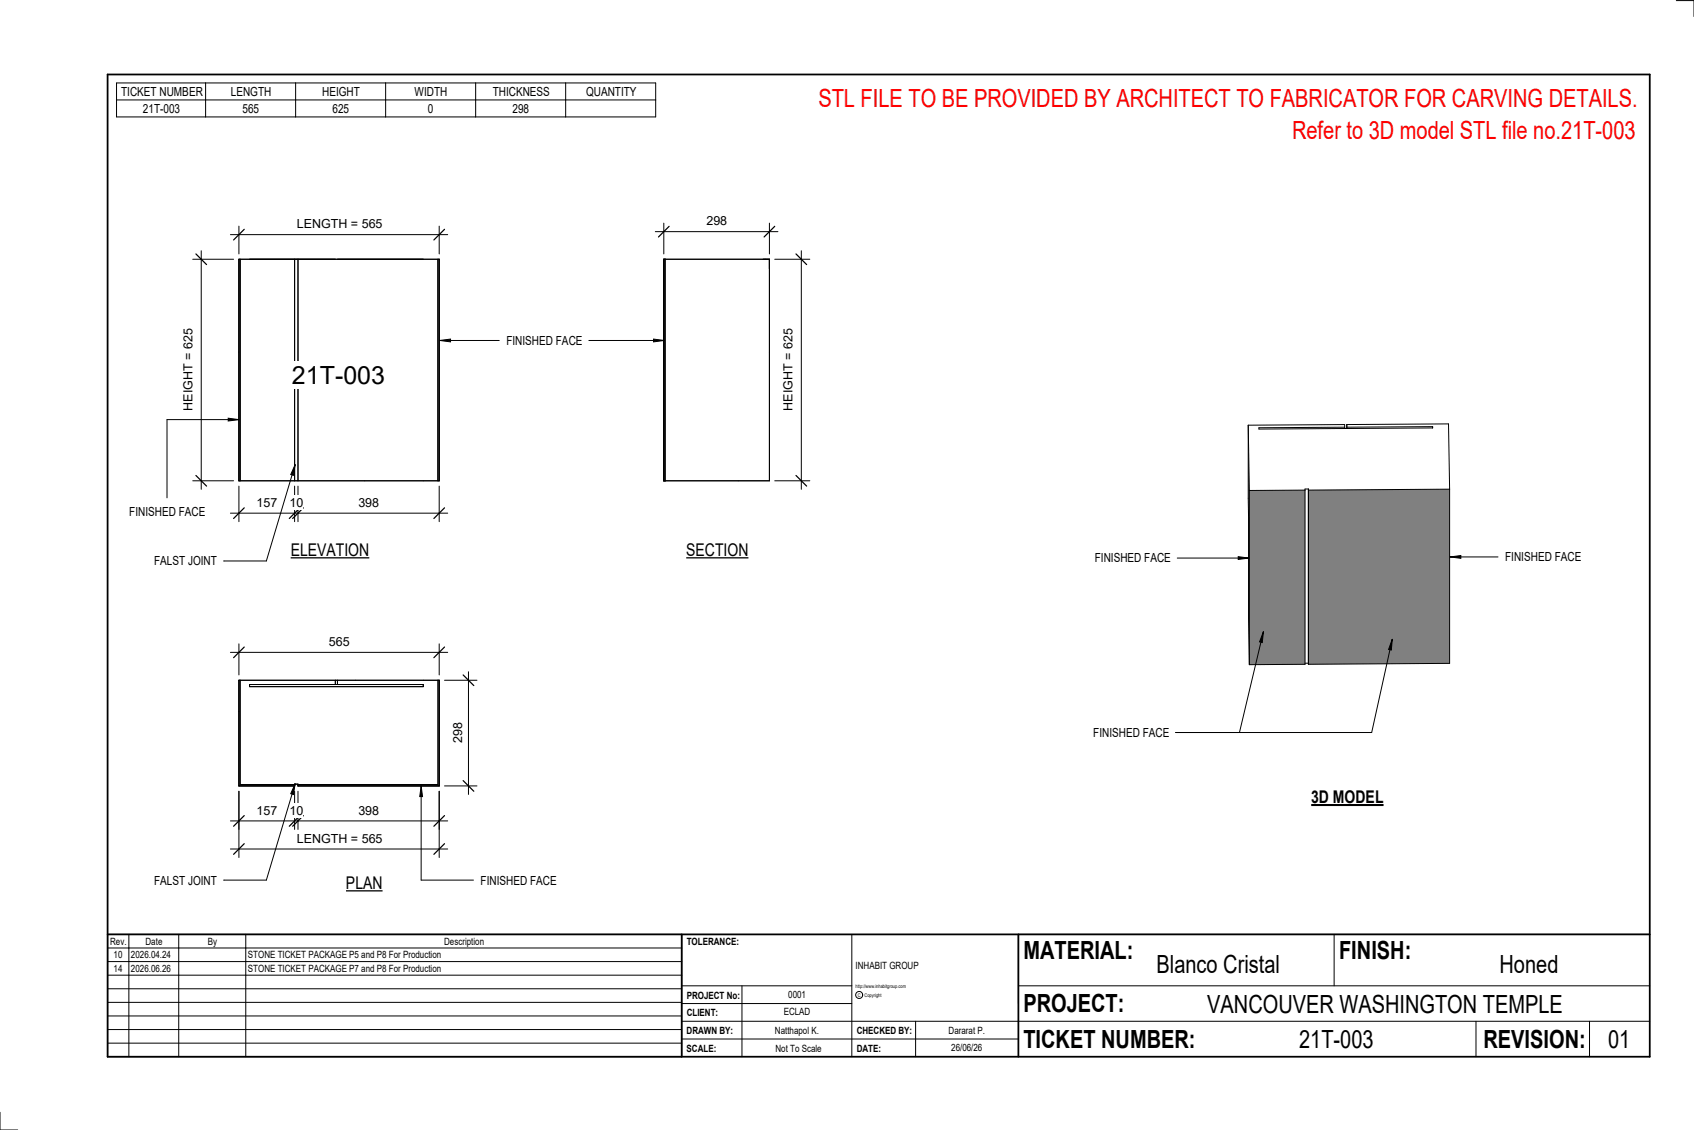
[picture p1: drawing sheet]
<svg xmlns="http://www.w3.org/2000/svg" width="914mm" height="610mm" viewBox="0 0 914 610" stroke-linecap="round" stroke-linejoin="round" font-family="sans-serif">
<g fill="#808080">
<path d="M674 229v36v94z"/>
<path d="M674 265l30-1v94l-30 1z"/>
<path d="M706 264h76v94h-76z"/>
</g>
<g fill="none" stroke="#000" stroke-width=".54">
<path d="M674 229v36M674 229h52v1M674 229v130M726 230v1M727 229h55v35M727 229v1h46v1h-93l46-1M727 229v2M674 265v94M704 264l-30 1M704 264v94l-30 1M706 264h76M706 264h-2"/>
<path d="M706 264v94M782 264v94h-76M704 358h2"/>
</g>
<g fill="#7c7c7c">
<path d="M129 140h1v119h-1z"/>
<path d="M236 140h1v119h-1z"/>
</g>
<path d="M129 140h108v119h-108zM130 140v119M159 140v119M161 140v119M236 140v119" fill="none" stroke="#000" stroke-width=".54"/>
<path d="M358 140h1v119h-1z" fill="#7c7c7c"/>
<path d="M358 140h57v119h-57zM359 140v119" fill="none" stroke="#000" stroke-width=".54"/>
<path d="M161 423v1h76v-57h-1v56zM129 367v57h30v-1h-29v-56z" fill="#7c7c7c"/>
<path d="M129 367h108v57h-76v-1h-2v1h-30zM130 367v56h29M135 369h93v1h-93zM181 367v2M182 367v2M236 367v56h-75" fill="none" stroke="#000" stroke-width=".54"/>
<path d="M158 195h50v15h-50z" fill="#fff"/>
<path d="M124 277h118M129 262v19M159 262v19M161 262v19M237 262v19" fill="none" stroke="#000" stroke-width=".54"/>
<path d="M132 274l-6 6M162 274l-6 6M164 274l-6 6M240 274l-6 6" fill="none" stroke="#000" stroke-width=".67"/>
<g fill="#fff">
<path d="M138 267h11v8h-11z"/>
<path d="M156 267h8v8h-8z"/>
<path d="M193 267h11v8h-11z"/>
</g>
<path d="M104 140h22M109 135v129M104 259h22" fill="none" stroke="#000" stroke-width=".54"/>
<path d="M106 137l5 6M106 257l5 5" fill="none" stroke="#000" stroke-width=".67"/>
<path d="M98 178h7v44h-7z" fill="#fff"/>
<path d="M124 127h118M129 122v15M237 122v15" fill="none" stroke="#000" stroke-width=".54"/>
<path d="M132 124l-6 5M240 124l-6 5" fill="none" stroke="#000" stroke-width=".67"/>
<path d="M160 117h46v8h-46z" fill="#fff"/>
<path d="M354 125h66M358 120v17M415 120v17" fill="none" stroke="#000" stroke-width=".54"/>
<path d="M361 122l-6 6M418 122l-6 6" fill="none" stroke="#000" stroke-width=".67"/>
<path d="M381 116h11v7h-11z" fill="#fff"/>
<path d="M418 140h19M433 135v129M418 259h19" fill="none" stroke="#000" stroke-width=".54"/>
<path d="M430 137l5 6M430 257l5 5" fill="none" stroke="#000" stroke-width=".67"/>
<path d="M422 178h7v44h-7z" fill="#fff"/>
<path d="M129 427v20M159 427v20M161 427v20M237 427v20M124 443h118" fill="none" stroke="#000" stroke-width=".54"/>
<path d="M132 440l-6 6M162 440l-6 6M164 440l-6 6M240 440l-6 6" fill="none" stroke="#000" stroke-width=".67"/>
<g fill="#fff">
<path d="M138 433h11v8h-11z"/>
<path d="M156 433h8v8h-8z"/>
<path d="M193 433h11v8h-11z"/>
</g>
<path d="M129 427v36M237 427v36M124 458h118" fill="none" stroke="#000" stroke-width=".54"/>
<path d="M132 455l-6 6M240 455l-6 6" fill="none" stroke="#000" stroke-width=".67"/>
<path d="M160 449h46v7h-46z" fill="#fff"/>
<path d="M240 367h17M253 362v67M240 424h17" fill="none" stroke="#000" stroke-width=".54"/>
<path d="M250 364l6 6M250 421l6 6" fill="none" stroke="#000" stroke-width=".67"/>
<path d="M243 390h8v11h-8z" fill="#fff"/>
<path d="M124 352h118M129 347v17M237 347v17" fill="none" stroke="#000" stroke-width=".54"/>
<path d="M132 349l-6 6M240 349l-6 6" fill="none" stroke="#000" stroke-width=".67"/>
<path d="M178 343h11v7h-11z" fill="#fff"/>
<g fill="none" stroke="#000" stroke-width=".54">
<path d="M905 0h9v9M460 504v66M720 504v28M891 504h-341v37M368 532h92M401 532v38M550 532h341M368 551h523M368 541h92M494 551v19M797 551v19M858 551v19"/>
<path d="M368 561h182M0 600v10h10"/>
<circle cx="464" cy="537" r="1.9"/>
</g>
<path d="M58 40h833v530h-833zM58 504h833M368 504v66M550 504v66" fill="none" stroke="#000" stroke-width=".96"/>
<g fill="#fff">
<path d="M652 534h192v15h-192z"/>
<path d="M513 562h17v6h-17z"/>
<path d="M425 533h10v6h-10z"/>
<path d="M423 543h15v6h-15z"/>
<path d="M418 553h24v6h-24z"/>
<path d="M624 513h68v15h-68z"/>
<path d="M809 513h33v15h-33z"/>
<path d="M512 553h20v6h-20z"/>
<path d="M701 553h41v15h-41z"/>
<path d="M442 45h443v16h-443z"/>
<path d="M868 553h12v15h-12z"/>
<path d="M61 512h5v6h-5z"/>
<path d="M61 520h5v6h-5z"/>
</g>
<path d="M58 504h310v66h-310zM58 519h310M58 511h310M70 504v66M96 504v66M133 504v66M58 533h310M58 526h310M58 555h310M58 548h310M58 541h310M58 563h310" fill="none" stroke="#000" stroke-width=".54"/>
<path d="M157 291h42v11h-42z" fill="#fff"/>
<path d="M157 301h42" fill="none" stroke="#000" stroke-width=".69" stroke-linecap="butt"/>
<path d="M187 471h20v11h-20z" fill="#fff"/>
<path d="M187 481h20" fill="none" stroke="#000" stroke-width=".69" stroke-linecap="butt"/>
<path d="M708 424h39v12h-39z" fill="#fff"/>
<path d="M708 434h39" fill="none" stroke="#000" stroke-width="1.1" stroke-linecap="butt"/>
<path d="M697 63h188v15h-188z" fill="#fff"/>
<path d="M237 184l6-1v1zM353 183l6 1h-6z" fill="#000"/>
<path d="M237 184l6-1v1zM237 184h32M318 184h41M353 183l6 1h-6z" fill="none" stroke="#000" stroke-width=".54"/>
<path d="M273 180h41v8h-41z" fill="#fff"/>
<path d="M682 341l-1 6-1-1zM682 341l-13 54M752 345l-1 6-1-1zM752 345l-12 50h-105" fill="none" stroke="#000" stroke-width=".54"/>
<path d="M682 341l-1 6-1-1zM752 345l-1 6-1-1z" fill="#000"/>
<path d="M590 391h41v8h-41z" fill="#fff"/>
<path d="M123 226h6l-6 1z" fill="#000"/>
<path d="M123 226h6l-6 1zM129 226h-39v43" fill="none" stroke="#000" stroke-width=".54"/>
<g fill="#fff">
<path d="M70 272h40v8h-40z"/>
<path d="M370 291h34v11h-34z"/>
</g>
<path d="M370 301h34" fill="none" stroke="#000" stroke-width=".69" stroke-linecap="butt"/>
<path d="M668 300l6 1-6 1z" fill="#000"/>
<path d="M635 301h39M668 300l6 1-6 1z" fill="none" stroke="#000" stroke-width=".54"/>
<path d="M591 297h41v8h-41z" fill="#fff"/>
<path d="M783 300h6v1z" fill="#000"/>
<path d="M783 300h6v1zM783 300h26" fill="none" stroke="#000" stroke-width=".54"/>
<path d="M812 297h41v7h-41z" fill="#fff"/>
<path d="M63 45h291v18h-291zM63 54h291M111 45v18M160 45v18M208 45v18M257 45v18M305 45v18M227 424l1 6h-1zM227 424v51h29" fill="none" stroke="#000" stroke-width=".54"/>
<path d="M227 424l1 6h-1z" fill="#000"/>
<path d="M259 471h41v8h-41z" fill="#fff"/>
<path d="M159 423l-1 6-1-1zM159 423l-15 52h-23" fill="none" stroke="#000" stroke-width=".54"/>
<path d="M159 423l-1 6-1-1z" fill="#000"/>
<path d="M83 471h34v8h-34z" fill="#fff"/>
<path d="M159 251l-1 5h-1zM159 251l-15 52h-23" fill="none" stroke="#000" stroke-width=".54"/>
<path d="M159 251l-1 5h-1z" fill="#000"/>
<path d="M83 299h34v8h-34z" fill="#fff"/>
<g font-size="13.5" fill="#f00">
<text x="442" y="58">STL FILE TO BE PROVIDED BY ARCHITECT TO FABRICATOR FOR CARVING DETAILS.</text>
<text x="697" y="75">Refer to 3D model STL file no.21T-003</text>
</g>
<g font-size="13.5">
<text x="158" y="207">21T-003</text>
<text x="552" y="517">MATERIAL:</text>
<text x="723" y="517">FINISH:</text>
<text x="624" y="525">Blanco Cristal</text>
<text x="809" y="525">Honed</text>
<text x="552" y="546">PROJECT:</text>
<text x="652" y="546">VANCOUVER WASHINGTON TEMPLE</text>
<text x="552" y="565">TICKET NUMBER:</text>
<text x="701" y="565">21T-003</text>
<text x="801" y="565">REVISION:</text>
<text x="868" y="565">01</text>
</g>
<g font-size="9.4">
<text x="157" y="300">ELEVATION</text>
<text x="370" y="300">SECTION</text>
<text x="708" y="433">3D MODEL</text>
<text x="187" y="480">PLAN</text>
</g>
<g font-size="6.7">
<text x="65" y="52">TICKET NUMBER</text>
<text x="125" y="52">LENGTH</text>
<text x="174" y="52">HEIGHT</text>
<text x="224" y="52">WIDTH</text>
<text x="266" y="52">THICKNESS</text>
<text x="316" y="52">QUANTITY</text>
<text x="77" y="61">21T-003</text>
<text x="131" y="61">565</text>
<text x="179" y="61">625</text>
<text x="231" y="61">0</text>
<text x="277" y="61">298</text>
<text x="160" y="123">LENGTH = 565</text>
<text x="381" y="122">298</text>
<text x="273" y="186">FINISHED FACE</text>
<text x="104" y="222" transform="rotate(-90 104 222)">HEIGHT = 625</text>
<text x="428" y="222" transform="rotate(-90 428 222)">HEIGHT = 625</text>
<text x="138" y="273">157</text>
<text x="156" y="273">10</text>
<text x="193" y="273">398</text>
<text x="70" y="279">FINISHED FACE</text>
<text x="83" y="305">FALST JOINT</text>
<text x="591" y="303">FINISHED FACE</text>
<text x="812" y="303">FINISHED FACE</text>
<text x="178" y="349">565</text>
<text x="250" y="401" transform="rotate(-90 250 401)">298</text>
<text x="590" y="398">FINISHED FACE</text>
<text x="138" y="440">157</text>
<text x="156" y="440">10</text>
<text x="193" y="440">398</text>
<text x="160" y="455">LENGTH = 565</text>
<text x="83" y="477">FALST JOINT</text>
<text x="259" y="477">FINISHED FACE</text>
</g>
<g font-size="5.4">
<text x="59" y="510">Rev.</text>
<text x="79" y="510">Date</text>
<text x="112" y="510">By</text>
<text x="240" y="510">Description</text>
<text x="371" y="510">TOLERANCE:</text>
<text x="61" y="517">10</text>
<text x="71" y="517">2026.04.24</text>
<text x="134" y="517">STONE TICKET PACKAGE P5 and P8 For Production</text>
<text x="61" y="525">14</text>
<text x="71" y="524">2026.06.26</text>
<text x="134" y="524">STONE TICKET PACKAGE P7 and P8 For Production</text>
<text x="462" y="523">INHABIT GROUP</text>
<text x="371" y="539">PROJECT No:</text>
<text x="425" y="538">0001</text>
<text x="371" y="548">CLIENT:</text>
<text x="423" y="548">ECLAD</text>
<text x="371" y="558">DRAWN BY:</text>
<text x="418" y="558">Natthapol K.</text>
<text x="462" y="558">CHECKED BY:</text>
<text x="512" y="558">Dararat P.</text>
<text x="371" y="567">SCALE:</text>
<text x="419" y="567">Not To Scale</text>
<text x="462" y="567">DATE:</text>
<text x="513" y="567">26/06/26</text>
</g>
<g font-size="2.7">
<text x="462" y="533">http://www.inhabitgroup.com</text>
<text x="463" y="538">C</text>
<text x="467" y="538">Copyright</text>
</g>
</svg>
